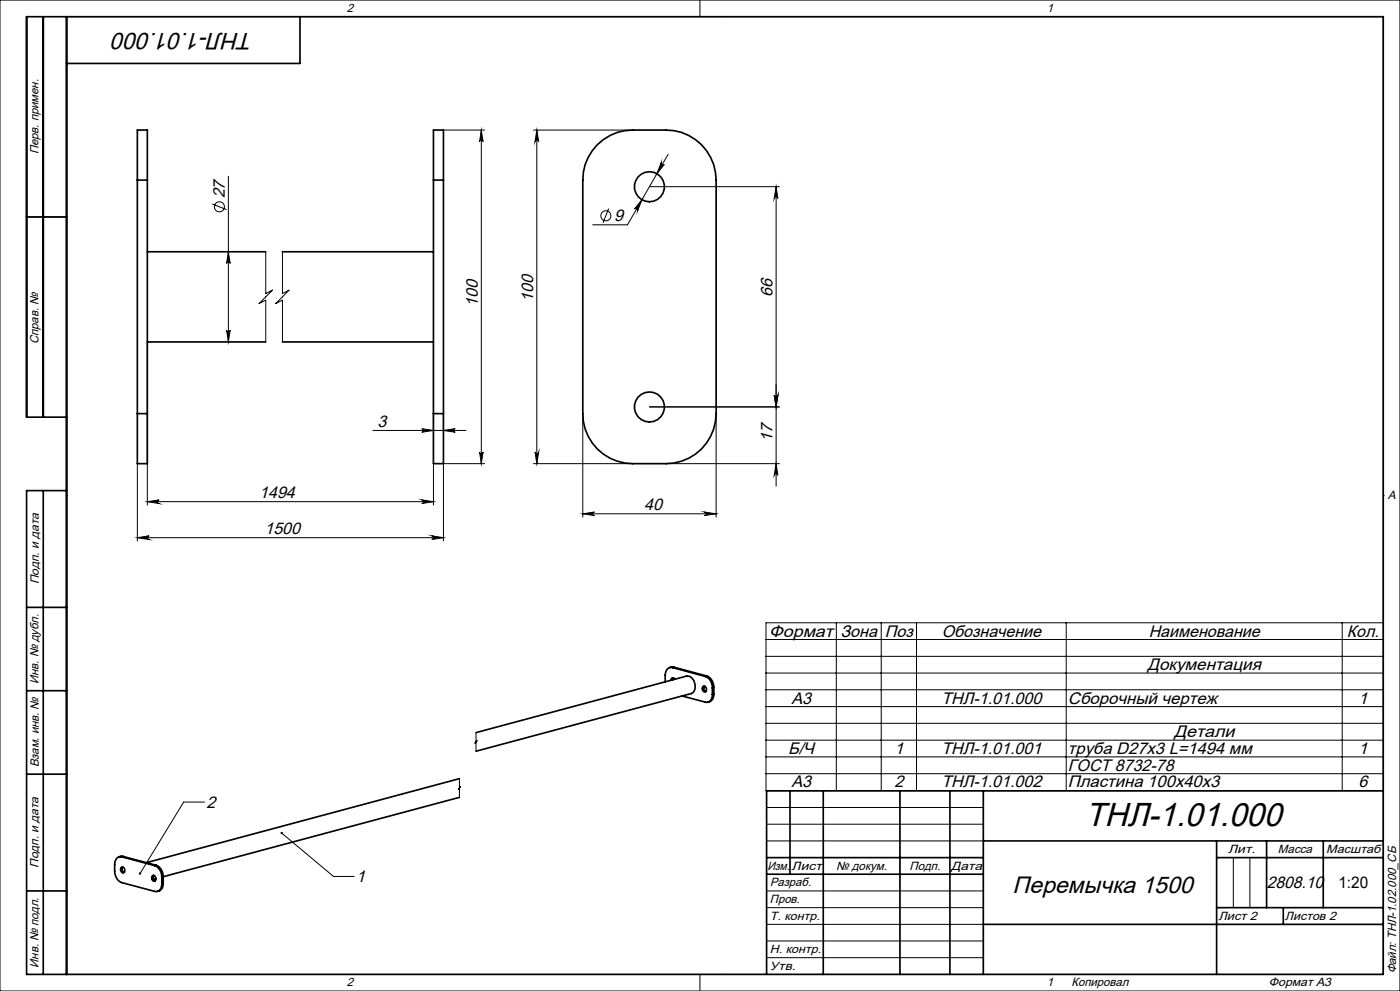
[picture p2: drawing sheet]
<svg xmlns="http://www.w3.org/2000/svg" width="420mm" height="297mm" viewBox="0 0 420 297" stroke-linecap="round" stroke-linejoin="round" font-family="sans-serif">
<g fill="none" stroke="#000" stroke-width=".3">
<path d="M0 0h420v297h-420zM20 5h395v287h-395zM210 0v5M217.5 5h.1M133.1 39h12.3M144.4 39l.5 3.5a.53 .53 0 0 0-.5-.5 .53 .53 0 0 0-.5 .5zM144.4 39v100M160.1 39h29.7M161 39v100M161 39l.6 3.5a.55 .55 0 0 0-.5-.5 .55 .55 0 0 0-.6 .5zM68.5 52.8v49.7M192.6 59.9l-1.3 3.3a.54 .54 0 0 0-.2-.7 .54 .54 0 0 0-.7 .1z"/>
<path d="M194.8 55.9h39M198.4 48.8a.54 .54 0 0 0 .2 .7 .54 .54 0 0 0 .7-.2l-2.2 2.8zM200.4 46.2l-12.2 21.2h-10.4M232.8 55.9v89.8M232.8 55.9l.6 3.6a.55 .55 0 0 0-.6-.6 .55 .55 0 0 0-.5 .6zM8 65h12M63.7 61.1l4.3 1.7M68.5 75.5l.5 3.4a.53 .53 0 0 0-.5-.5 .53 .53 0 0 0-.5 .5zM79.7 75.5v12.5l2-1-4 4 2-1v12.5M84.7 75.5v12.5l2-1-4 4 2-1v12.5M182.6 62.5l-1.7 4.3M68 99a.53 .53 0 0 0 .5 .5 .53 .53 0 0 0 .5-.5l-.5 3.5z"/>
<path d="M44.2 102.5v48.9M130 102.5v48.9M232.3 118.5a.55 .55 0 0 0 .5 .5 .55 .55 0 0 0 .6-.5l-.6 3.5zM41.2 139v23.1M111.9 129h27.9M126.5 128.5l3.5 .5-3.5 .5a.53 .53 0 0 0 .5-.5 .53 .53 0 0 0-.5-.5zM133 124v6M133 129l3.6-.5a.53 .53 0 0 0-.6 .5 .53 .53 0 0 0 .6 .5zM143.9 135.5a.53 .53 0 0 0 .5 .5 .53 .53 0 0 0 .5-.5l-.5 3.5zM145.4 139h-12.4v23.1M160.1 139h29.7M160.5 135.5a.55 .55 0 0 0 .6 .5 .55 .55 0 0 0 .5-.5l-.6 3.5z"/>
<path d="M174.8 124v31M194.8 122h39M199.8 139h34M214.8 124v31M232.8 139l.6 3.4a.55 .55 0 0 0-.6-.5 .55 .55 0 0 0-.5 .5zM20 148.5h.1M44.2 150.4l3.5-.6a.55 .55 0 0 0-.5 .6 .55 .55 0 0 0 .5 .5zM44.2 150.4h85.8M126.5 149.8l3.5 .6-3.5 .5a.55 .55 0 0 0 .5-.5 .55 .55 0 0 0-.5-.6zM174.8 154l3.5-.5a.53 .53 0 0 0-.5 .5 .53 .53 0 0 0 .5 .5zM174.8 154h40M211.3 153.5l3.5 .5-3.5 .5a.53 .53 0 0 0 .6-.5 .53 .53 0 0 0-.6-.5z"/>
<path d="M415 148.5h.1M41.2 161.1l3.5-.5a.55 .55 0 0 0-.5 .5 .55 .55 0 0 0 .5 .6zM41.2 161.1h91.8M129.5 160.6l3.5 .5-3.5 .6a.55 .55 0 0 0 .5-.6 .55 .55 0 0 0-.5-.5zM229.8 186.7h185.2v50.2h-185.2zM229.8 191.7h185.2M229.8 196.7h185.2M250.9 186.7v50.2M264.4 186.7v50.2M275 186.7v50.2M319.9 186.7v50.2M402.7 186.7v50.2"/>
<path d="M142.8 219.6v2.6l.4-.2-.7 .7 .3-.2v2.6M229.8 201.7h185.2M229.8 206.7h185.2M229.8 211.8h185.2M229.8 216.8h185.2M137.8 233.4v2.6l.4-.2-.7 .7 .3-.2v2.7M229.8 221.8h185.2M229.8 226.8h185.2M229.8 231.9h185.2M61.3 240.4h-6.2l-13.1 21.4M84.5 249.7l15.5 13h6.3M230 242h65"/>
<path d="M230 247h65M230 252h65M370 257v15M375 257v15M230 267h65M230 272h65M230 277h65M210 292v5M217.5 292h.1M230 282h65M230 287h65"/>
<circle cx="65.8" cy="62" r="1.51"/>
<circle cx="181.8" cy="64.7" r="1.51"/>
</g>
<g fill="none" stroke="#000" stroke-width=".5">
<path d="M13 5v120M20 5v287M90 5v14h-70M41.2 54v-15h3v15M41.2 54h3M41.2 54v70M44.2 54v70M130 54v-15h3v15M130 54h3M130 54v70M133 54v70M179.2 43.4a15 15 0 0 1 10.6-4.4h10a15 15 0 0 1 15 15v70a15 15 0 0 1-15 15h-10a14.9 14.9 0 0 1-15-15v-70a14.7 14.7 0 0 1 4.4-10.6z"/>
<path d="M8 65h12M44.2 75.5h35.5M84.7 75.5h45.3M44.2 102.5h35.5M84.7 102.5h45.3M20 125h-12v-120h407v287h-407v-145h12M41.2 124v15h3v-15M41.2 124h3M130 124v15h3v-15M130 124h3M13 147v145M8 182h12"/>
<path d="M202.1 200l-1.2 .1M202.1 200l-.4 .1M202.1 200l9.9 2.6M8 207h12M142.8 219.6l63.2-17a3 3 0 0 1 2 4.9l-.6 .4-64.6 17.2M201.7 200.1a1.95 1.95 0 0 0-2.1 2.3v1.9M201.7 200.1l9.9 2.6M202 203.1l-.2 .7M202.5 203.6a.57 .57 0 0 0-.7-.5 .57 .57 0 0 0-.4 .8M210.9 205.7a.87 .87 0 0 1 1 .6 .87 .87 0 0 1-.5 1.1 1.08 1.08 0 0 1-.5-1.7zM211.3 205.6a1.1 1.1 0 0 0 .4 1.7M211.6 202.7a3.5 3.5 0 0 1 2.1 3.5"/>
<path d="M212 202.6a3.6 3.6 0 0 1 2.1 3.5M212 202.6l-.4 .1M213.7 208.1a1.91 1.91 0 0 1-2.1 2.3l-6.9-1.8M213.7 206.2v1.9M214.1 208a2.14 2.14 0 0 1-1.7 2.4M214.1 206.1l-.4 .1M214.1 208l-.4 .1M214.1 206.1v1.9M8 232h12M137.8 239l-88.8 23.7M137.8 233.4l-93.9 25.1M237 237v25"/>
<path d="M247 237v55M270 237v55M285 237v55M295 237v55M415 237h-185v55M36.4 260a.81 .81 0 0 1 1 .6 .81 .81 0 0 1-.7 .9 1.06 1.06 0 0 1-.3-1.5zM36.5 256.8a1.94 1.94 0 0 0-2.1 2.3v2a3.7 3.7 0 0 0 2.1 3.4l9.9 2.7a1.91 1.91 0 0 0 2.1-2.4M36.5 256.8l9.9 2.6M36.8 259.9a1.08 1.08 0 0 0 .5 1.6M36.9 256.7l-1.2 .1M36.9 256.7l-.4 .1M36.9 256.7l9.9 2.6"/>
<path d="M46.4 259.4a3.6 3.6 0 0 1 2.1 3.5M46.8 259.3a3.6 3.6 0 0 1 2.2 3.5M46.8 259.3l-.4 .1M230 257h65M295 252h120M365 252v40M365 257h50M380 252v20M397 252v20M8 267h12M45.7 262.5a.87 .87 0 0 1 1 .5 .87 .87 0 0 1-.5 1.1 1.08 1.08 0 0 1-.5-1.6zM46.1 262.4a1.1 1.1 0 0 0 .5 1.6"/>
<path d="M46.8 263.3l-.7 .2M48.5 262.9v1.9M49 264.7a2.14 2.14 0 0 1-1.8 2.5M49 262.8l-.5 .1M49 264.7l-.5 .1M49 262.8v1.9M230 262h65M295 277h120M365 272h50M385 272v5"/>
<circle cx="194.8" cy="56" r="4.5"/>
<circle cx="194.8" cy="122" r="4.5"/>
</g>
<g fill="#000">
<path d="M198.4 48.8l-1.3 3.3 2.2-2.8a.54 .54 0 0 1-.7 .2 .54 .54 0 0 1-.2-.7zM192.6 59.9l-2.2 2.7a.54 .54 0 0 1 .7-.1 .54 .54 0 0 1 .2 .7zM84.3 249.4l.2 .3-.3-.3a.38 .38 0 0 0 .4 .6 .38 .38 0 0 0 .3-.6 .38 .38 0 0 0-.6 0zM41.7 261.6l.1 .5 .2-.3-.2 .3a.36 .36 0 0 0 .5-.1 .36 .36 0 0 0-.1-.5 .36 .36 0 0 0-.5 .1z"/>
<path d="M68 99a.53 .53 0 0 0 .5 .5 .53 .53 0 0 0 .5-.5l-.5 3.5zM68.5 75.5l.5 3.4a.53 .53 0 0 0-.5-.5 .53 .53 0 0 0-.5 .5z"/>
<path d="M232.3 118.5a.55 .55 0 0 0 .5 .5 .55 .55 0 0 0 .6-.5l-.6 3.5zM232.8 55.9l.6 3.6a.55 .55 0 0 0-.6-.6 .55 .55 0 0 0-.5 .6z"/>
<path d="M126.5 128.5l3.5 .5-3.5 .5a.53 .53 0 0 0 .5-.5 .53 .53 0 0 0-.5-.5zM133 129l3.6-.5a.53 .53 0 0 0-.6 .5 .53 .53 0 0 0 .6 .5z"/>
<path d="M143.9 135.5a.53 .53 0 0 0 .5 .5 .53 .53 0 0 0 .5-.5l-.5 3.5zM144.4 39l.5 3.5a.53 .53 0 0 0-.5-.5 .53 .53 0 0 0-.5 .5z"/>
<path d="M160.5 135.5a.55 .55 0 0 0 .6 .5 .55 .55 0 0 0 .5-.5l-.6 3.5zM161 39l.6 3.5a.55 .55 0 0 0-.5-.5 .55 .55 0 0 0-.6 .5z"/>
<path d="M44.2 150.4l3.5-.6a.55 .55 0 0 0-.5 .6 .55 .55 0 0 0 .5 .5zM126.5 149.8l3.5 .6-3.5 .5a.55 .55 0 0 0 .5-.5 .55 .55 0 0 0-.5-.6z"/>
<path d="M174.8 154l3.5-.5a.53 .53 0 0 0-.5 .5 .53 .53 0 0 0 .5 .5zM211.3 153.5l3.5 .5-3.5 .5a.53 .53 0 0 0 .6-.5 .53 .53 0 0 0-.6-.5z"/>
<path d="M232.8 139l.6 3.4a.55 .55 0 0 0-.6-.5 .55 .55 0 0 0-.5 .5zM232.3 118.5a.55 .55 0 0 0 .5 .5 .55 .55 0 0 0 .6-.5l-.6 3.5z"/>
<path d="M41.2 161.1l3.5-.5a.55 .55 0 0 0-.5 .5 .55 .55 0 0 0 .5 .6zM129.5 160.6l3.5 .5-3.5 .6a.55 .55 0 0 0 .5-.6 .55 .55 0 0 0-.5-.5z"/>
</g>
<text font-size="10" x="325.6" y="247.6">ТНЛ-1.01.000</text>
<g font-size="7.1">
<text x="76" y="9.8" transform="rotate(-180 76 9.8)">ТНЛ-1.01.000</text>
<text x="303.8" y="267.8">Перемычка 1500</text>
</g>
<g font-size="5">
<text x="67.4" y="59.5" transform="rotate(-90 67.4 59.5)">27</text>
<text x="184.3" y="66.2">9</text>
<text x="231.8" y="89.1" transform="rotate(-90 231.8 89.1)">66</text>
<text x="143.3" y="92" transform="rotate(-90 143.3 92)">100</text>
<text x="160" y="90.5" transform="rotate(-90 160 90.5)">100</text>
<text x="113.2" y="127.9">3</text>
<text x="231.8" y="132.3" transform="rotate(-90 231.8 132.3)">17</text>
<text x="77.8" y="149.3">1494</text>
<text x="193.2" y="152.9">40</text>
<text x="79.3" y="160">1500</text>
<text x="230.8" y="190.8">Формат</text>
<text x="252.2" y="190.8">Зона</text>
<text x="265.5" y="190.8">Поз</text>
<text x="282.5" y="190.8">Обозначение</text>
<text x="344.6" y="190.8">Наименование</text>
<text x="404.1" y="190.8">Кол.</text>
<text x="344.3" y="200.8">Документация</text>
<text x="237.4" y="210.9">А3</text>
<text x="282.4" y="210.9">ТНЛ-1.01.000</text>
<text x="320.4" y="210.9">Сборочный чертеж</text>
<text x="407.5" y="210.9">1</text>
<text x="352.2" y="220.9">Детали</text>
<text x="236.5" y="226">Б/Ч</text>
<text x="268.3" y="226">1</text>
<text x="282.4" y="226">ТНЛ-1.01.001</text>
<text x="320.4" y="226">труба D27х3 L=1494 мм</text>
<text x="407.5" y="226">1</text>
<text x="320.4" y="231">ГОСТ 8732-78</text>
<text x="237.4" y="236">А3</text>
<text x="268.3" y="236">2</text>
<text x="282.4" y="236">ТНЛ-1.01.002</text>
<text x="320.4" y="236">Пластина 100х40х3</text>
<text x="407.5" y="236">6</text>
<text x="61.9" y="242.1">2</text>
<text x="106.9" y="264.4">1</text>
<text x="380" y="266.1">2808.10</text>
</g>
<text font-size="4.8" x="401.5" y="266.1">1:20</text>
<g font-size="3.6">
<text x="104" y="3.6">2</text>
<text x="314" y="3.6">1</text>
<text x="11.6" y="46.3" transform="rotate(-90 11.6 46.3)">Перв. примен.</text>
<text x="11.6" y="103.2" transform="rotate(-90 11.6 103.2)">Справ. №</text>
<text x="416.4" y="149.6">A</text>
<text x="11.6" y="175.1" transform="rotate(-90 11.6 175.1)">Подп. и дата</text>
<text x="11.6" y="205" transform="rotate(-90 11.6 205)">Инв. № дубл.</text>
<text x="11.6" y="230" transform="rotate(-90 11.6 230)">Взам. инв. №</text>
<text x="368.4" y="255.6">Лит.</text>
<text x="383.4" y="255.6">Масса</text>
<text x="397.8" y="255.6">Масштаб</text>
<text x="11.6" y="260.1" transform="rotate(-90 11.6 260.1)">Подп. и дата</text>
<text x="230.2" y="260.6">Изм.</text>
<text x="237.5" y="260.6">Лист</text>
<text x="250.9" y="260.6">№ докум.</text>
<text x="272.9" y="260.6">Подп.</text>
<text x="285.4" y="260.6">Дата</text>
<text x="231" y="265.6">Разраб.</text>
<text x="231" y="270.6">Пров.</text>
<text x="231" y="275.6">Т. контр.</text>
<text x="365.5" y="275.6">Лист 2</text>
<text x="385.5" y="275.6">Листов 2</text>
<text x="231" y="285.6">Н. контр.</text>
<text x="11.6" y="290" transform="rotate(-90 11.6 290)">Инв. № подл.</text>
<text x="231" y="290.6">Утв.</text>
<text x="418.8" y="291.8" transform="rotate(-90 418.8 291.8)">Файл: ТНЛ-1.02.000_СБ</text>
<text x="104" y="295.6">2</text>
<text x="314" y="295.6">1</text>
<text x="321.5" y="295.6">Копировал</text>
<text x="380.7" y="295.6">Формат А3</text>
</g>
</svg>
